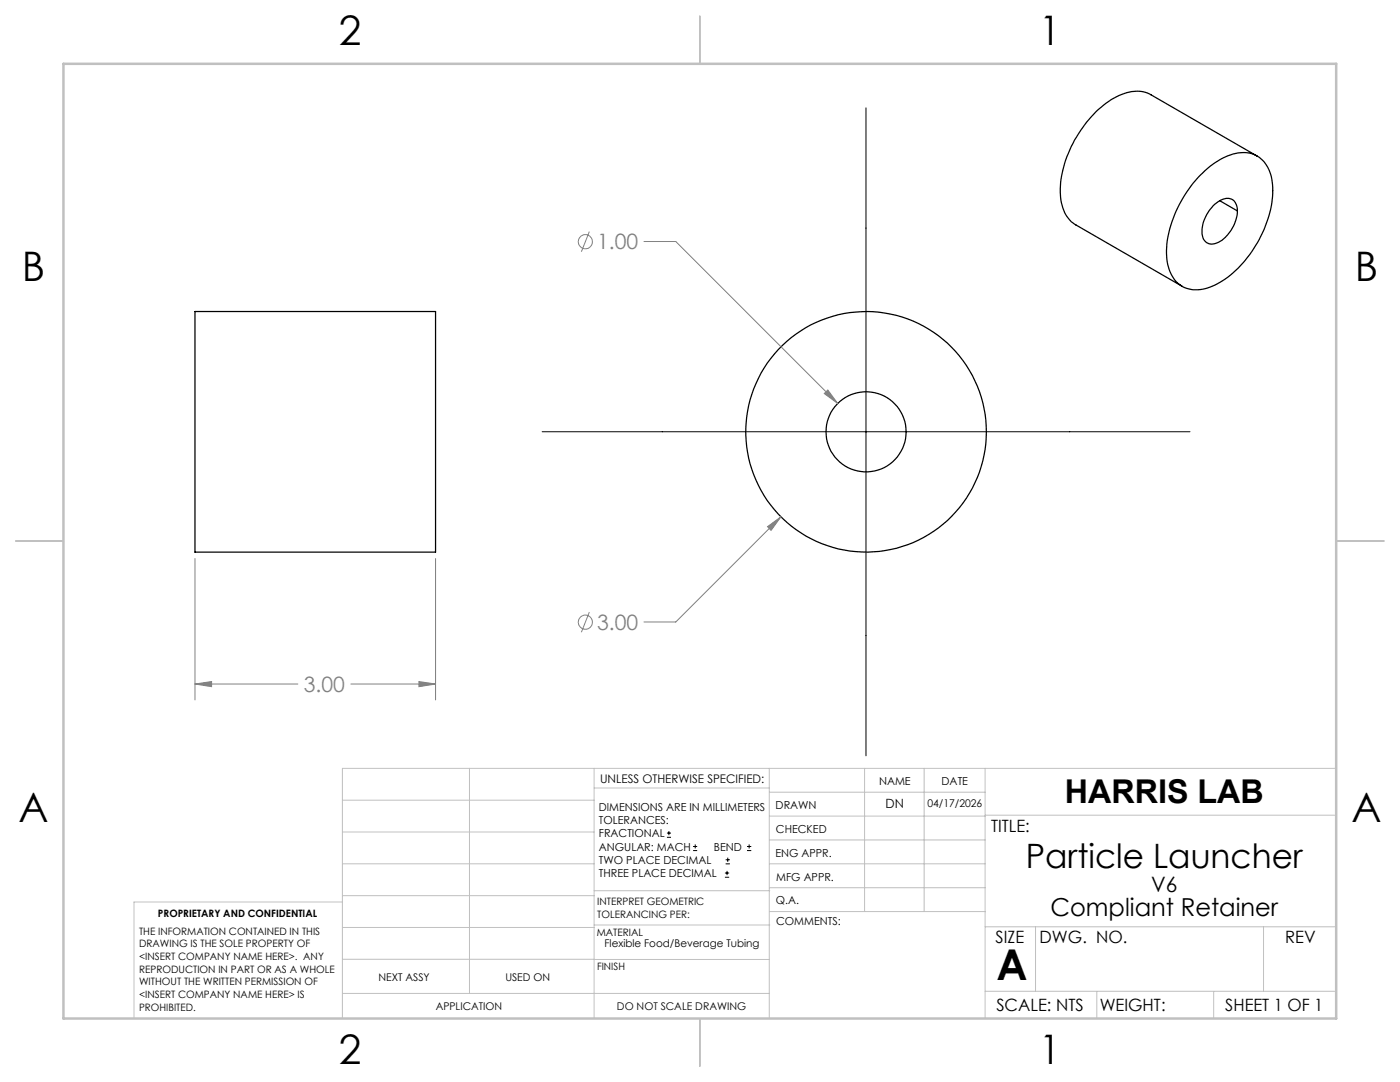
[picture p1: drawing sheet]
<svg xmlns="http://www.w3.org/2000/svg" width="279mm" height="216mm" viewBox="0 0 279 216" stroke-linecap="round" stroke-linejoin="round" font-family="sans-serif">
<g fill="none" stroke="#000" stroke-width=".25">
<path d="M239.5 35a12.7 12.7 0 0 1 9-4.6 5.8 5.8 0 0 1 5.3 5.4 20.7 20.7 0 0 1-4 14.4 17 17 0 0 1-9.8 7.5 5.7 5.7 0 0 1-7-4.9 20.2 20.2 0 0 1 3.8-14.5l1.3-1.7zM250.9 31.2l-21.2-12.3a7.5 7.5 0 0 0-7.4 .7 23.5 23.5 0 0 0-10 13.6 12.5 12.5 0 0 0 .6 10l.9 1 .7 .5 21.4 12.4M242.1 41.1a3.7 3.7 0 0 1 3.6-1.4 3.1 3.1 0 0 1 1 3.9 7.1 7.1 0 0 1-4.3 5 2.06 2.06 0 0 1-2.5-2.4 8 8 0 0 1 2.2-5.1zM243.4 40l3.5 2.1M38.9 62.2h48v48h-48z"/>
<circle cx="172.8" cy="86.2" r="8"/>
<circle cx="172.8" cy="86.2" r="24"/>
</g>
<g fill="none" stroke="#808080" stroke-width=".2">
<path d="M117.6 46.2l-1.6 4M128.5 48.2h6.4l32.3 32.3M164.5 78.5l.7-.7 2 2.7zM38.9 111.4v28.3M86.9 111.4v28.3M153.2 105.1l2.7-2-2 2.7zM155.9 103.1l-21 21h-6.4M38.9 136.5l3.3-.5v1zM38.9 136.5h20.5M70 136.5h16.9M83.6 136l3.3 .5-3.3 .5zM117.6 122.1l-1.6 4.1"/>
<circle cx="116.8" cy="48.2" r="1.4"/>
<circle cx="116.8" cy="124.1" r="1.4"/>
</g>
<g fill="none" stroke="#000" stroke-width=".2">
<path d="M172.8 21.5v129.3M108.2 86.1h129.3M133.1 167.1h.8M133.1 166.2h.8M133.5 165.8v.9M138.3 169.7h.8M138.3 168.9h.8M138.7 168.5v.8M144.7 175h.8M144.7 174.2h.8M144.8 172.4h.9M144.8 171.6h.9"/>
<path d="M145.1 173.8v.8M145.2 171.1v.9M149.1 169.7h.8M149.1 168.9h.8M149.5 168.5v.8"/>
</g>
<g fill="none" stroke="#c0c0c0" stroke-width=".2">
<path d="M68.3 159.7h50.3M93.7 153.3v44.9M118.6 153.3v49.9M118.6 157.2h34.9M153.5 153.3v49.9M153.5 158.1h43.1M172.5 153.3v28.6M184.4 153.3v28.6M196.6 153.3v49.9M266.7 153.3h-198.4v49.9M68.3 178.7h50.3M68.3 172.4h50.3"/>
<path d="M68.3 166h50.3M68.3 180h-41.6v23.2M118.6 177.7h35M153.5 167.6h43.1M153.5 162.8h43.1M153.5 172.4h43.1M153.5 177.1h43.1M196.6 162.7h70.1M68.3 198.2h85.2M68.3 191.4l85.2 .1M68.3 185.1h50.3M118.6 184.6h35"/>
<path d="M153.6 181.9h43M196.6 197.8h70.1M196.6 184.9h70.1M206.7 184.9v12.9M218.9 197.8v5.4M242.2 197.8v5.4M252.2 184.9v12.9"/>
</g>
<path d="M139.7 3.2v9.5M3.1 107.9h9.6M266.7 107.9h9.5M139.7 203.2v9.6" fill="none" stroke="#c0c0c0" stroke-width=".25"/>
<path d="M12.7 12.7h254v190.5h-254z" fill="none" stroke="#c0c0c0" stroke-width=".5"/>
<path d="M38.9 136.5l3.3-.5v1zM83.6 136l3.3 .5-3.3 .5zM165.2 77.8l-.7 .7 2.7 2zM153.2 105.1l.7 .7 2-2.7z" fill="#808080"/>
<text font-size="8.5" x="198.9" y="195.5">A</text>
<g font-size="8.1">
<text x="67.6" y="8.9">2</text>
<text x="207.3" y="8.9">1</text>
<text x="4.4" y="56.2">B</text>
<text x="270.4" y="56.2">B</text>
<text x="3.7" y="164.1">A</text>
<text x="269.7" y="164.1">A</text>
<text x="67.6" y="212.4">2</text>
<text x="207.3" y="212.4">1</text>
</g>
<text font-size="6.7" x="204.7" y="173.1">Particle Launcher</text>
<text font-size="6.5" x="212.5" y="160.2">HARRIS LAB</text>
<text font-size="4.9" x="209.7" y="182.7">Compliant Retainer</text>
<g font-size="4.2" fill="#808080">
<text x="119.2" y="49.8">1.00</text>
<text x="119.2" y="125.7">3.00</text>
<text x="60.6" y="138.1">3.00</text>
</g>
<text font-size="4.2" x="229.8" y="177.9">V6</text>
<g font-size="3.4">
<text x="197.8" y="166">TITLE:</text>
<text x="198.7" y="188.1">SIZE</text>
<text x="207.5" y="188.1">DWG. NO.</text>
<text x="256.5" y="188.2">REV</text>
<text x="198.8" y="201.7">SCALE: NTS</text>
<text x="219.5" y="201.8">WEIGHT:</text>
<text x="244.5" y="201.7">SHEET 1 OF 1</text>
</g>
<text font-size="2.5" x="176.7" y="161.3">DN</text>
<text font-size="2.4" x="119.8" y="156.2">UNLESS OTHERWISE SPECIFIED:</text>
<g font-size="2.2">
<text x="119.5" y="161.8">DIMENSIONS ARE IN MILLIMETERS</text>
<text x="154.8" y="161.4">DRAWN</text>
<text x="175.4" y="156.6">NAME</text>
<text x="187.9" y="156.7">DATE</text>
<text x="119.5" y="164.4">TOLERANCES:</text>
<text x="119.5" y="167.1">FRACTIONAL</text>
<text x="154.9" y="166.3">CHECKED</text>
<text x="119.5" y="169.7">ANGULAR: MACH</text>
<text x="119.5" y="172.4">TWO PLACE DECIMAL</text>
<text x="142.5" y="169.7">BEND</text>
<text x="154.8" y="170.9">ENG APPR.</text>
<text x="119.5" y="175">THREE PLACE DECIMAL</text>
<text x="154.9" y="175.7">MFG APPR.</text>
<text x="154.9" y="180.4">Q.A.</text>
<text x="154.9" y="184.6">COMMENTS:</text>
</g>
<g font-size="2.1">
<text x="185.1" y="161.1">04/17/2026</text>
<text x="120.7" y="189">Flexible Food/Beverage Tubing</text>
<text x="75.5" y="195.7">NEXT ASSY</text>
<text x="100.9" y="195.7">USED ON</text>
<text x="86.9" y="201.5">APPLICATION</text>
<text x="123.1" y="201.6">DO NOT SCALE DRAWING</text>
</g>
<g font-size="2">
<text x="31.5" y="182.9">PROPRIETARY AND CONFIDENTIAL</text>
<text x="119.2" y="180.6">INTERPRET GEOMETRIC</text>
<text x="119.2" y="183.1">TOLERANCING PER:</text>
<text x="27.8" y="186.5">THE INFORMATION CONTAINED IN THIS</text>
<text x="27.8" y="189">DRAWING IS THE SOLE PROPERTY OF</text>
<text x="27.8" y="191.6">&lt;INSERT COMPANY NAME HERE&gt;. ANY</text>
<text x="119.1" y="186.7">MATERIAL</text>
<text x="27.8" y="194.1">REPRODUCTION IN PART OR AS A WHOLE</text>
<text x="27.8" y="196.6">WITHOUT THE WRITTEN PERMISSION OF</text>
<text x="119.1" y="193.5">FINISH</text>
<text x="27.8" y="199.1">&lt;INSERT COMPANY NAME HERE&gt; IS</text>
<text x="27.8" y="201.7">PROHIBITED.</text>
</g>
</svg>
